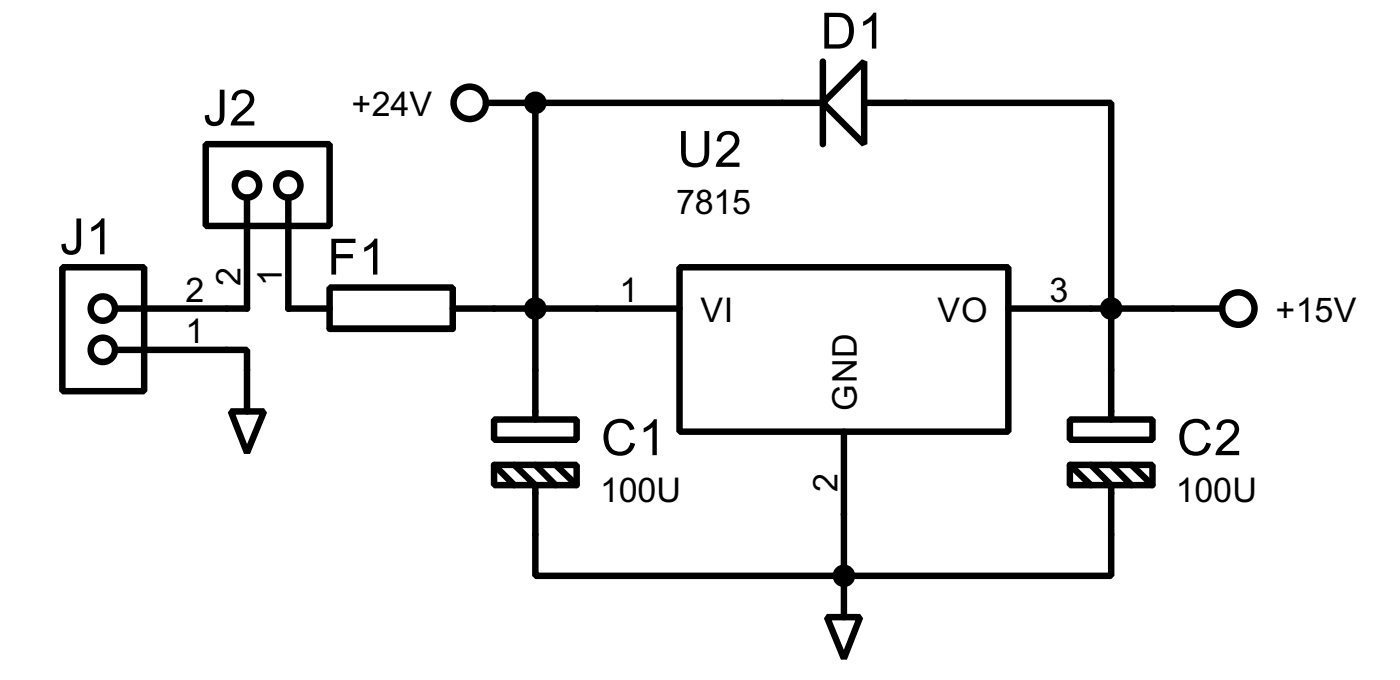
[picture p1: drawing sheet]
<svg xmlns="http://www.w3.org/2000/svg" width="86mm" height="42mm" viewBox="0 0 86 42" stroke-linecap="round" stroke-linejoin="round" font-family="sans-serif">
<g fill="#000">
<circle cx="17.8" cy="19.1" r=".2"/>
<circle cx="33.1" cy="6.4" r=".2"/>
<circle cx="52.1" cy="35.6" r=".2"/>
</g>
<g fill="none" stroke="#000" stroke-width=".4">
<path d="M3.9 16.5h5v7.7h-5zM12.7 8.9h7.7v5.1h-7.7zM15.3 12.2v6.9h-8.1M17.8 12.2v6.9h2.6M20.4 17.8h7.6v2.5h-7.6zM28 19.1h14M30 6.4h20.8M33.1 6.4v19.5M42 16.5h20.3v10.2h-20.3zM50.8 3.8v5.1M53.4 3.8v5.1l-2.6-2.5zM53.4 6.4h15.2v19.5"/>
<path d="M62.3 19.1h13.2M7.2 21.6h8.1v3.8M14.3 25.4h2l-1 2.6zM20.4 20.3h7.6M30.5 25.9h5.1v1.3h-5.1zM30.5 28.7h5.1v1.3h-5.1zM30.5 28.7l1.3 1.3M31.8 28.7l1.3 1.3v5.6h35.5v-5.6l-1.2-1.3M33.1 28.7l1.2 1.3M34.3 28.7l1.3 1.3M51.1 38.1h2l-1 2.6zM52.1 26.7v11.4"/>
<path d="M66.1 25.9h5.1v1.3h-5.1zM66.1 28.7h5.1v1.3h-5.1zM66.1 28.7l1.3 1.3M68.6 28.7l1.3 1.3M69.9 28.7l1.3 1.3"/>
<circle cx="6.3" cy="19.1" r=".75"/>
<circle cx="15.2" cy="11.5" r=".75"/>
<circle cx="17.8" cy="11.5" r=".75"/>
<circle cx="29" cy="6.4" r="1"/>
<circle cx="76.4" cy="19.1" r="1"/>
<circle cx="6.3" cy="21.6" r=".75"/>
</g>
<g fill="#000" stroke="#000" stroke-width=".4">
<circle cx="33" cy="19.1" r=".5"/>
<circle cx="33" cy="6.4" r=".5"/>
<circle cx="68.6" cy="19.1" r=".5"/>
<circle cx="52.1" cy="35.6" r=".5"/>
</g>
<g font-size="3.5">
<text x="50.7" y="3">D1</text>
<text x="12.6" y="7.8">J2</text>
<text x="41.8" y="10.3">U2</text>
<text x="3.7" y="15.7">J1</text>
<text x="20.2" y="16.9">F1</text>
<text x="37.1" y="28.1">C1</text>
<text x="72.7" y="28.1">C2</text>
</g>
<g font-size="2.4">
<text x="21.7" y="7.1">+24V</text>
<text x="14.9" y="17.7" transform="rotate(-90 14.9 17.7)">2</text>
<text x="17.4" y="17.6" transform="rotate(-90 17.4 17.6)">1</text>
<text x="41.8" y="13.2">7815</text>
<text x="11.5" y="21.2">1</text>
<text x="11.5" y="18.7">2</text>
<text x="38.3" y="18.7">1</text>
<text x="43.2" y="19.9">VI</text>
<text x="57.9" y="19.9">VO</text>
<text x="64.8" y="18.7">3</text>
<text x="78.8" y="19.9">+15V</text>
<text x="52.9" y="25.4" transform="rotate(-90 52.9 25.4)">GND</text>
<text x="37.1" y="31">100U</text>
<text x="51.7" y="30.3" transform="rotate(-90 51.7 30.3)">2</text>
<text x="72.6" y="31">100U</text>
</g>
</svg>
